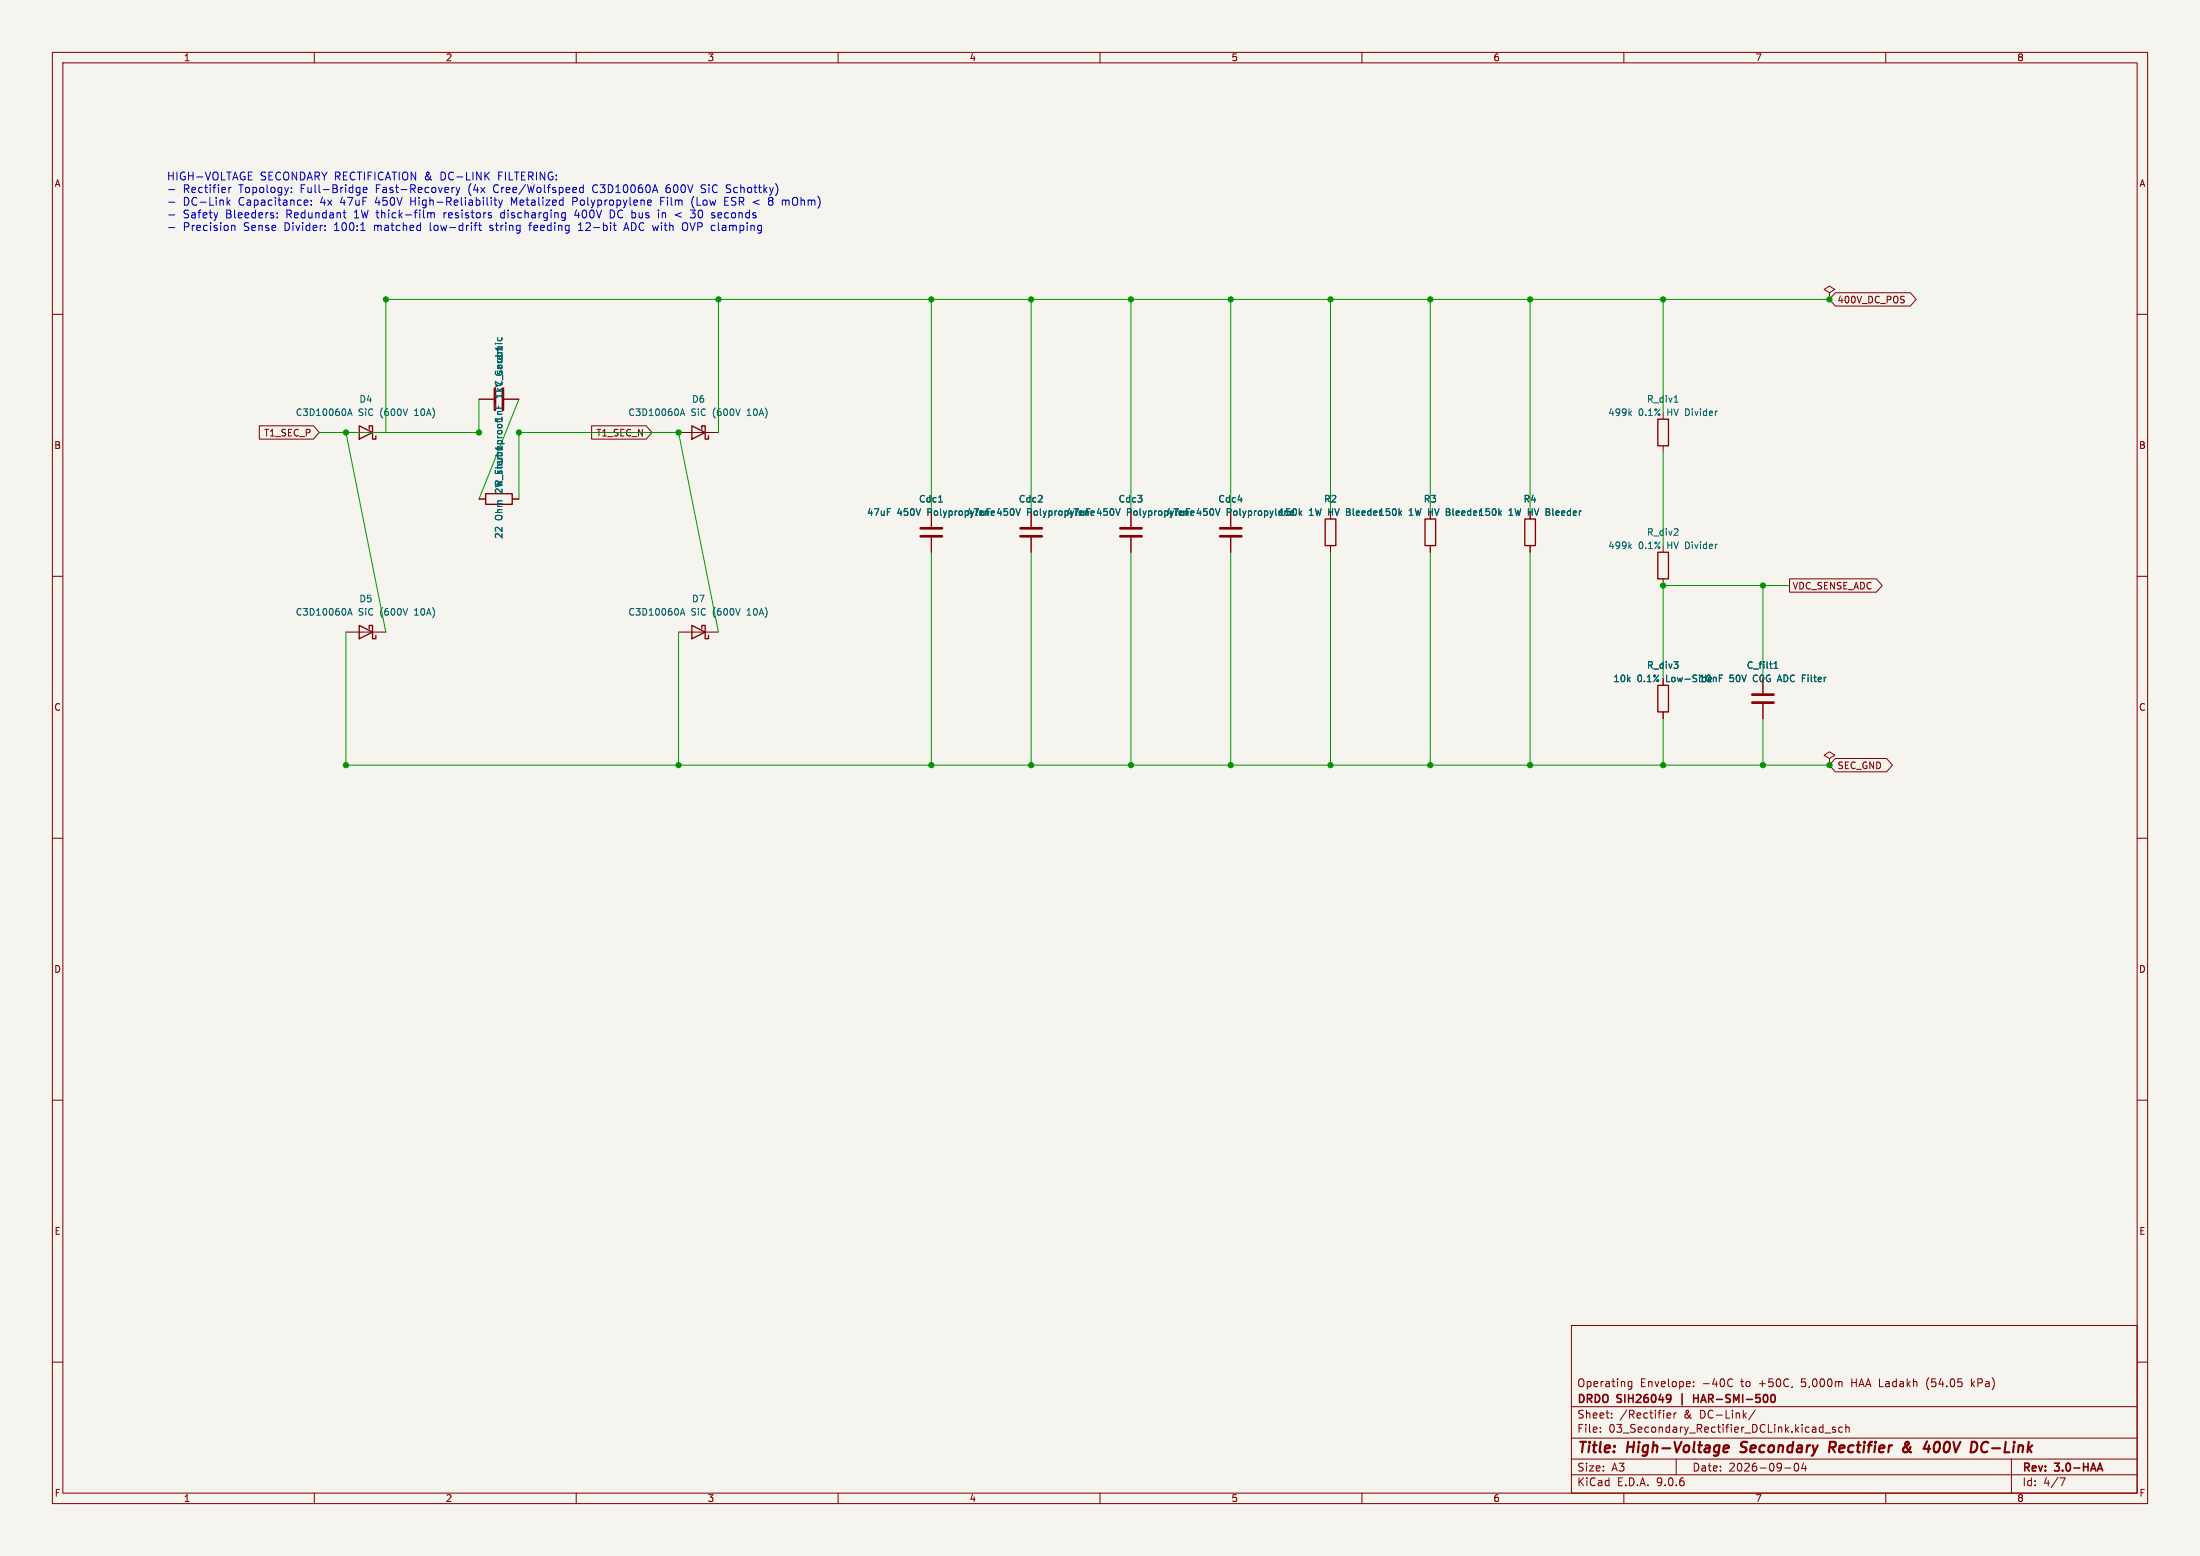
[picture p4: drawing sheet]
(kicad_sch
 (version 20250114)
 (generator "eeschema")
 (generator_version "9.0")
 (paper "A3")
 (title_block
  (title "High-Voltage Secondary Rectifier & 400V DC-Link")
  (date "2026-09-04")
  (rev "3.0-HAA")
  (company "DRDO SIH26049 | HAR-SMI-500")
  (comment 1 "Operating Envelope: -40C to +50C, 5,000m HAA Ladakh (54.05 kPa)"))
 (lib_symbols
  (symbol "Device:C"
  (pin_numbers (hide yes))
  (pin_names
   (offset 0.254))
  (exclude_from_sim no)
  (in_bom yes)
  (on_board yes)
  (property "Reference" "C" (at 0.635 2.54 0) (effects (font (size 1.27 1.27)) (justify left)))
  (property "Value" "C" (at 0.635 -2.54 0) (effects (font (size 1.27 1.27)) (justify left)))
  (property "Footprint" "" (at 0.9652 -3.81 0) (effects (font (size 1.27 1.27)) (hide yes)))
  (property "Datasheet" "~" (at 0 0 0) (effects (font (size 1.27 1.27)) (hide yes)))
  (property "Description" "Unpolarized capacitor" (at 0 0 0) (effects (font (size 1.27 1.27)) (hide yes)))
  (symbol "C_0_1"
   (polyline (pts (xy -2.032 0.762) (xy 2.032 0.762)) (stroke (width 0.508) (type default)) (fill (type none)))
   (polyline (pts (xy -2.032 -0.762) (xy 2.032 -0.762)) (stroke (width 0.508) (type default)) (fill (type none))))
  (symbol "C_1_1"
   (pin passive line (at 0 3.81 270) (length 2.794) (name "~" (effects (font (size 1.27 1.27)))) (number "1" (effects (font (size 1.27 1.27)))))
   (pin passive line (at 0 -3.81 90) (length 2.794) (name "~" (effects (font (size 1.27 1.27)))) (number "2" (effects (font (size 1.27 1.27)))))))
  (symbol "Device:D_Schottky"
  (pin_numbers (hide yes))
  (pin_names
   (offset 1.016) (hide yes))
  (exclude_from_sim no)
  (in_bom yes)
  (on_board yes)
  (property "Reference" "D" (at 0 2.54 0) (effects (font (size 1.27 1.27))))
  (property "Value" "D_Schottky" (at 0 -2.54 0) (effects (font (size 1.27 1.27))))
  (property "Footprint" "" (at 0 0 0) (effects (font (size 1.27 1.27)) (hide yes)))
  (property "Datasheet" "~" (at 0 0 0) (effects (font (size 1.27 1.27)) (hide yes)))
  (property "Description" "Schottky diode" (at 0 0 0) (effects (font (size 1.27 1.27)) (hide yes)))
  (symbol "D_Schottky_0_1"
   (polyline (pts (xy -1.905 0.635) (xy -1.905 1.27) (xy -1.27 1.27) (xy -1.27 -1.27) (xy -0.635 -1.27) (xy -0.635 -0.635)) (stroke (width 0.254) (type default)) (fill (type none)))
   (polyline (pts (xy 1.27 1.27) (xy 1.27 -1.27) (xy -1.27 0) (xy 1.27 1.27)) (stroke (width 0.254) (type default)) (fill (type none)))
   (polyline (pts (xy 1.27 0) (xy -1.27 0)) (stroke (width 0) (type default)) (fill (type none))))
  (symbol "D_Schottky_1_1"
   (pin passive line (at -3.81 0 0) (length 2.54) (name "K" (effects (font (size 1.27 1.27)))) (number "1" (effects (font (size 1.27 1.27)))))
   (pin passive line (at 3.81 0 180) (length 2.54) (name "A" (effects (font (size 1.27 1.27)))) (number "2" (effects (font (size 1.27 1.27)))))))
  (symbol "Device:R"
  (pin_numbers (hide yes))
  (pin_names
   (offset 0))
  (exclude_from_sim no)
  (in_bom yes)
  (on_board yes)
  (property "Reference" "R" (at 2.032 0 90) (effects (font (size 1.27 1.27))))
  (property "Value" "R" (at 0 0 90) (effects (font (size 1.27 1.27))))
  (property "Footprint" "" (at -1.778 0 90) (effects (font (size 1.27 1.27)) (hide yes)))
  (property "Datasheet" "~" (at 0 0 0) (effects (font (size 1.27 1.27)) (hide yes)))
  (property "Description" "Resistor" (at 0 0 0) (effects (font (size 1.27 1.27)) (hide yes)))
  (symbol "R_0_1"
   (rectangle (start -1.016 -2.54) (end 1.016 2.54) (stroke (width 0.254) (type default)) (fill (type none))))
  (symbol "R_1_1"
   (pin passive line (at 0 3.81 270) (length 1.27) (name "~" (effects (font (size 1.27 1.27)))) (number "1" (effects (font (size 1.27 1.27)))))
   (pin passive line (at 0 -3.81 90) (length 1.27) (name "~" (effects (font (size 1.27 1.27)))) (number "2" (effects (font (size 1.27 1.27)))))))
  (symbol "power:PWR_FLAG"
  (power)
  (pin_numbers (hide yes))
  (pin_names
   (offset 0) (hide yes))
  (exclude_from_sim no)
  (in_bom yes)
  (on_board yes)
  (property "Reference" "#FLG" (at 0 1.905 0) (effects (font (size 1.27 1.27)) (hide yes)))
  (property "Value" "PWR_FLAG" (at 0 3.81 0) (effects (font (size 1.27 1.27))))
  (property "Footprint" "" (at 0 0 0) (effects (font (size 1.27 1.27)) (hide yes)))
  (property "Datasheet" "~" (at 0 0 0) (effects (font (size 1.27 1.27)) (hide yes)))
  (property "Description" "Special symbol for telling ERC where power comes from" (at 0 0 0) (effects (font (size 1.27 1.27)) (hide yes)))
  (symbol "PWR_FLAG_0_0"
   (pin power_out line (at 0 0 90) (length 0) (name "~" (effects (font (size 1.27 1.27)))) (number "1" (effects (font (size 1.27 1.27))))))
  (symbol "PWR_FLAG_0_1"
   (polyline (pts (xy 0 0) (xy 0 1.27) (xy -1.016 1.905) (xy 0 2.54) (xy 1.016 1.905) (xy 0 1.27)) (stroke (width 0) (type default)) (fill (type none))))))
 (text "HIGH-VOLTAGE SECONDARY RECTIFICATION & DC-LINK FILTERING:\n- Rectifier Topology: Full-Bridge Fast-Recovery (4x Cree/Wolfspeed C3D10060A 600V SiC Schottky)\n- DC-Link Capacitance: 4x 47uF 450V High-Reliability Metalized Polypropylene Film (Low ESR < 8 mOhm)\n- Safety Bleeders: Redundant 1W thick-film resistors discharging 400V DC bus in < 30 seconds\n- Precision Sense Divider: 100:1 matched low-drift string feeding 12-bit ADC with OVP clamping"
  (exclude_from_sim no)
  (at 31.75 44.45 0)
  (effects (font (size 1.5 1.5)) (justify left bottom)))
 (junction
  (at 66.04 82.55)
  (diameter 1)
  (color 0 0 0 0))
 (junction
  (at 66.04 146.05)
  (diameter 1)
  (color 0 0 0 0))
 (junction
  (at 73.66 57.15)
  (diameter 1)
  (color 0 0 0 0))
 (junction
  (at 91.44 82.55)
  (diameter 1)
  (color 0 0 0 0))
 (junction
  (at 99.06 82.55)
  (diameter 1)
  (color 0 0 0 0))
 (junction
  (at 129.54 82.55)
  (diameter 1)
  (color 0 0 0 0))
 (junction
  (at 129.54 146.05)
  (diameter 1)
  (color 0 0 0 0))
 (junction
  (at 137.16 57.15)
  (diameter 1)
  (color 0 0 0 0))
 (junction
  (at 177.8 57.15)
  (diameter 1)
  (color 0 0 0 0))
 (junction
  (at 177.8 146.05)
  (diameter 1)
  (color 0 0 0 0))
 (junction
  (at 196.85 57.15)
  (diameter 1)
  (color 0 0 0 0))
 (junction
  (at 196.85 146.05)
  (diameter 1)
  (color 0 0 0 0))
 (junction
  (at 215.9 57.15)
  (diameter 1)
  (color 0 0 0 0))
 (junction
  (at 215.9 146.05)
  (diameter 1)
  (color 0 0 0 0))
 (junction
  (at 234.95 57.15)
  (diameter 1)
  (color 0 0 0 0))
 (junction
  (at 234.95 146.05)
  (diameter 1)
  (color 0 0 0 0))
 (junction
  (at 254.0 57.15)
  (diameter 1)
  (color 0 0 0 0))
 (junction
  (at 254.0 146.05)
  (diameter 1)
  (color 0 0 0 0))
 (junction
  (at 273.05 57.15)
  (diameter 1)
  (color 0 0 0 0))
 (junction
  (at 273.05 146.05)
  (diameter 1)
  (color 0 0 0 0))
 (junction
  (at 292.1 57.15)
  (diameter 1)
  (color 0 0 0 0))
 (junction
  (at 292.1 146.05)
  (diameter 1)
  (color 0 0 0 0))
 (junction
  (at 317.5 57.15)
  (diameter 1)
  (color 0 0 0 0))
 (junction
  (at 317.5 111.76)
  (diameter 1)
  (color 0 0 0 0))
 (junction
  (at 317.5 146.05)
  (diameter 1)
  (color 0 0 0 0))
 (junction
  (at 336.55 111.76)
  (diameter 1)
  (color 0 0 0 0))
 (junction
  (at 336.55 146.05)
  (diameter 1)
  (color 0 0 0 0))
 (junction
  (at 349.25 57.15)
  (diameter 1)
  (color 0 0 0 0))
 (junction
  (at 349.25 146.05)
  (diameter 1)
  (color 0 0 0 0))
 (wire
  (pts (xy 60.96 82.55) (xy 66.04 82.55))
  (stroke (width 0) (type default)))
 (wire
  (pts (xy 66.04 82.55) (xy 73.66 120.65))
  (stroke (width 0) (type default)))
 (wire
  (pts (xy 124.46 82.55) (xy 129.54 82.55))
  (stroke (width 0) (type default)))
 (wire
  (pts (xy 129.54 82.55) (xy 137.16 120.65))
  (stroke (width 0) (type default)))
 (wire
  (pts (xy 66.04 82.55) (xy 91.44 82.55))
  (stroke (width 0) (type default)))
 (wire
  (pts (xy 91.44 82.55) (xy 91.44 76.2))
  (stroke (width 0) (type default)))
 (wire
  (pts (xy 99.06 76.2) (xy 91.44 95.25))
  (stroke (width 0) (type default)))
 (wire
  (pts (xy 99.06 95.25) (xy 99.06 82.55))
  (stroke (width 0) (type default)))
 (wire
  (pts (xy 99.06 82.55) (xy 129.54 82.55))
  (stroke (width 0) (type default)))
 (wire
  (pts (xy 73.66 57.15) (xy 137.16 57.15))
  (stroke (width 0) (type default)))
 (wire
  (pts (xy 137.16 57.15) (xy 177.8 57.15))
  (stroke (width 0) (type default)))
 (wire
  (pts (xy 177.8 57.15) (xy 196.85 57.15))
  (stroke (width 0) (type default)))
 (wire
  (pts (xy 196.85 57.15) (xy 215.9 57.15))
  (stroke (width 0) (type default)))
 (wire
  (pts (xy 215.9 57.15) (xy 234.95 57.15))
  (stroke (width 0) (type default)))
 (wire
  (pts (xy 234.95 57.15) (xy 254.0 57.15))
  (stroke (width 0) (type default)))
 (wire
  (pts (xy 254.0 57.15) (xy 273.05 57.15))
  (stroke (width 0) (type default)))
 (wire
  (pts (xy 273.05 57.15) (xy 292.1 57.15))
  (stroke (width 0) (type default)))
 (wire
  (pts (xy 292.1 57.15) (xy 317.5 57.15))
  (stroke (width 0) (type default)))
 (wire
  (pts (xy 317.5 57.15) (xy 349.25 57.15))
  (stroke (width 0) (type default)))
 (wire
  (pts (xy 73.66 82.55) (xy 73.66 57.15))
  (stroke (width 0) (type default)))
 (wire
  (pts (xy 137.16 82.55) (xy 137.16 57.15))
  (stroke (width 0) (type default)))
 (wire
  (pts (xy 177.8 97.79) (xy 177.8 57.15))
  (stroke (width 0) (type default)))
 (wire
  (pts (xy 196.85 97.79) (xy 196.85 57.15))
  (stroke (width 0) (type default)))
 (wire
  (pts (xy 215.9 97.79) (xy 215.9 57.15))
  (stroke (width 0) (type default)))
 (wire
  (pts (xy 234.95 97.79) (xy 234.95 57.15))
  (stroke (width 0) (type default)))
 (wire
  (pts (xy 254.0 97.79) (xy 254.0 57.15))
  (stroke (width 0) (type default)))
 (wire
  (pts (xy 273.05 97.79) (xy 273.05 57.15))
  (stroke (width 0) (type default)))
 (wire
  (pts (xy 292.1 97.79) (xy 292.1 57.15))
  (stroke (width 0) (type default)))
 (wire
  (pts (xy 317.5 78.74) (xy 317.5 57.15))
  (stroke (width 0) (type default)))
 (wire
  (pts (xy 66.04 146.05) (xy 129.54 146.05))
  (stroke (width 0) (type default)))
 (wire
  (pts (xy 129.54 146.05) (xy 177.8 146.05))
  (stroke (width 0) (type default)))
 (wire
  (pts (xy 177.8 146.05) (xy 196.85 146.05))
  (stroke (width 0) (type default)))
 (wire
  (pts (xy 196.85 146.05) (xy 215.9 146.05))
  (stroke (width 0) (type default)))
 (wire
  (pts (xy 215.9 146.05) (xy 234.95 146.05))
  (stroke (width 0) (type default)))
 (wire
  (pts (xy 234.95 146.05) (xy 254.0 146.05))
  (stroke (width 0) (type default)))
 (wire
  (pts (xy 254.0 146.05) (xy 273.05 146.05))
  (stroke (width 0) (type default)))
 (wire
  (pts (xy 273.05 146.05) (xy 292.1 146.05))
  (stroke (width 0) (type default)))
 (wire
  (pts (xy 292.1 146.05) (xy 317.5 146.05))
  (stroke (width 0) (type default)))
 (wire
  (pts (xy 317.5 146.05) (xy 336.55 146.05))
  (stroke (width 0) (type default)))
 (wire
  (pts (xy 336.55 146.05) (xy 349.25 146.05))
  (stroke (width 0) (type default)))
 (wire
  (pts (xy 66.04 120.65) (xy 66.04 146.05))
  (stroke (width 0) (type default)))
 (wire
  (pts (xy 129.54 120.65) (xy 129.54 146.05))
  (stroke (width 0) (type default)))
 (wire
  (pts (xy 177.8 105.41) (xy 177.8 146.05))
  (stroke (width 0) (type default)))
 (wire
  (pts (xy 196.85 105.41) (xy 196.85 146.05))
  (stroke (width 0) (type default)))
 (wire
  (pts (xy 215.9 105.41) (xy 215.9 146.05))
  (stroke (width 0) (type default)))
 (wire
  (pts (xy 234.95 105.41) (xy 234.95 146.05))
  (stroke (width 0) (type default)))
 (wire
  (pts (xy 254.0 105.41) (xy 254.0 146.05))
  (stroke (width 0) (type default)))
 (wire
  (pts (xy 273.05 105.41) (xy 273.05 146.05))
  (stroke (width 0) (type default)))
 (wire
  (pts (xy 292.1 105.41) (xy 292.1 146.05))
  (stroke (width 0) (type default)))
 (wire
  (pts (xy 317.5 137.16) (xy 317.5 146.05))
  (stroke (width 0) (type default)))
 (wire
  (pts (xy 336.55 137.16) (xy 336.55 146.05))
  (stroke (width 0) (type default)))
 (wire
  (pts (xy 317.5 86.36) (xy 317.5 104.14))
  (stroke (width 0) (type default)))
 (wire
  (pts (xy 317.5 111.76) (xy 317.5 129.54))
  (stroke (width 0) (type default)))
 (wire
  (pts (xy 317.5 111.76) (xy 336.55 111.76))
  (stroke (width 0) (type default)))
 (wire
  (pts (xy 336.55 111.76) (xy 336.55 129.54))
  (stroke (width 0) (type default)))
 (wire
  (pts (xy 336.55 111.76) (xy 341.63 111.76))
  (stroke (width 0) (type default)))
 (global_label "T1_SEC_P"
  (shape input)
  (at 60.96 82.55 180)
  (effects (font (size 1.27 1.27)) (justify right)))
 (global_label "T1_SEC_N"
  (shape input)
  (at 124.46 82.55 180)
  (effects (font (size 1.27 1.27)) (justify right)))
 (global_label "400V_DC_POS"
  (shape bidirectional)
  (at 349.25 57.15 0)
  (effects (font (size 1.27 1.27)) (justify left)))
 (global_label "SEC_GND"
  (shape bidirectional)
  (at 349.25 146.05 0)
  (effects (font (size 1.27 1.27)) (justify left)))
 (global_label "VDC_SENSE_ADC"
  (shape output)
  (at 341.63 111.76 0)
  (effects (font (size 1.27 1.27)) (justify left)))
 (symbol
  (lib_id "Device:D_Schottky")
  (at 69.85 82.55 180)
  (unit 1)
  (exclude_from_sim no)
  (in_bom yes)
  (on_board yes)
  (dnp no)
  (property "Reference" "D4" (at 69.85 76.2 0) (effects (font (size 1.27 1.27))))
  (property "Value" "C3D10060A SiC (600V 10A)" (at 69.85 78.74 0) (effects (font (size 1.27 1.27))))
  (property "Footprint" "Package_TO_SOT_THT:TO-220-2_Vertical" (at 69.85 82.55 0) (effects (font (size 1.27 1.27)) (hide yes)))
  (property "Datasheet" "~" (at 69.85 82.55 0) (effects (font (size 1.27 1.27)) (hide yes)))
  (property "Description" "" (at 69.85 82.55 0) (effects (font (size 1.27 1.27)) (hide yes)))
  (pin "1")
  (pin "2"))
 (symbol
  (lib_id "Device:D_Schottky")
  (at 69.85 120.65 180)
  (unit 1)
  (exclude_from_sim no)
  (in_bom yes)
  (on_board yes)
  (dnp no)
  (property "Reference" "D5" (at 69.85 114.3 0) (effects (font (size 1.27 1.27))))
  (property "Value" "C3D10060A SiC (600V 10A)" (at 69.85 116.84 0) (effects (font (size 1.27 1.27))))
  (property "Footprint" "Package_TO_SOT_THT:TO-220-2_Vertical" (at 69.85 120.65 0) (effects (font (size 1.27 1.27)) (hide yes)))
  (property "Datasheet" "~" (at 69.85 120.65 0) (effects (font (size 1.27 1.27)) (hide yes)))
  (property "Description" "" (at 69.85 120.65 0) (effects (font (size 1.27 1.27)) (hide yes)))
  (pin "1")
  (pin "2"))
 (symbol
  (lib_id "Device:D_Schottky")
  (at 133.35 82.55 180)
  (unit 1)
  (exclude_from_sim no)
  (in_bom yes)
  (on_board yes)
  (dnp no)
  (property "Reference" "D6" (at 133.35 76.2 0) (effects (font (size 1.27 1.27))))
  (property "Value" "C3D10060A SiC (600V 10A)" (at 133.35 78.74 0) (effects (font (size 1.27 1.27))))
  (property "Footprint" "Package_TO_SOT_THT:TO-220-2_Vertical" (at 133.35 82.55 0) (effects (font (size 1.27 1.27)) (hide yes)))
  (property "Datasheet" "~" (at 133.35 82.55 0) (effects (font (size 1.27 1.27)) (hide yes)))
  (property "Description" "" (at 133.35 82.55 0) (effects (font (size 1.27 1.27)) (hide yes)))
  (pin "1")
  (pin "2"))
 (symbol
  (lib_id "Device:D_Schottky")
  (at 133.35 120.65 180)
  (unit 1)
  (exclude_from_sim no)
  (in_bom yes)
  (on_board yes)
  (dnp no)
  (property "Reference" "D7" (at 133.35 114.3 0) (effects (font (size 1.27 1.27))))
  (property "Value" "C3D10060A SiC (600V 10A)" (at 133.35 116.84 0) (effects (font (size 1.27 1.27))))
  (property "Footprint" "Package_TO_SOT_THT:TO-220-2_Vertical" (at 133.35 120.65 0) (effects (font (size 1.27 1.27)) (hide yes)))
  (property "Datasheet" "~" (at 133.35 120.65 0) (effects (font (size 1.27 1.27)) (hide yes)))
  (property "Description" "" (at 133.35 120.65 0) (effects (font (size 1.27 1.27)) (hide yes)))
  (pin "1")
  (pin "2"))
 (symbol
  (lib_id "Device:C")
  (at 95.25 76.2 90)
  (unit 1)
  (exclude_from_sim no)
  (in_bom yes)
  (on_board yes)
  (dnp no)
  (property "Reference" "C_snub1" (at 95.25 69.85 0) (effects (font (size 1.27 1.27))))
  (property "Value" "1nF 1kV Ceramic" (at 95.25 72.39 0) (effects (font (size 1.27 1.27))))
  (property "Footprint" "Capacitor_THT:C_Rect_L18.0mm_W11.0mm_P15.00mm_FKS3_FKP3" (at 95.25 76.2 0) (effects (font (size 1.27 1.27)) (hide yes)))
  (property "Datasheet" "~" (at 95.25 76.2 0) (effects (font (size 1.27 1.27)) (hide yes)))
  (property "Description" "" (at 95.25 76.2 0) (effects (font (size 1.27 1.27)) (hide yes)))
  (pin "1")
  (pin "2"))
 (symbol
  (lib_id "Device:R")
  (at 95.25 95.25 90)
  (unit 1)
  (exclude_from_sim no)
  (in_bom yes)
  (on_board yes)
  (dnp no)
  (property "Reference" "R_snub1" (at 95.25 88.9 0) (effects (font (size 1.27 1.27))))
  (property "Value" "22 Ohm 2W Flameproof" (at 95.25 91.44 0) (effects (font (size 1.27 1.27))))
  (property "Footprint" "Resistor_SMD:R_2512_6332Metric" (at 95.25 95.25 0) (effects (font (size 1.27 1.27)) (hide yes)))
  (property "Datasheet" "~" (at 95.25 95.25 0) (effects (font (size 1.27 1.27)) (hide yes)))
  (property "Description" "" (at 95.25 95.25 0) (effects (font (size 1.27 1.27)) (hide yes)))
  (pin "1")
  (pin "2"))
 (symbol
  (lib_id "Device:C")
  (at 177.8 101.6 0)
  (unit 1)
  (exclude_from_sim no)
  (in_bom yes)
  (on_board yes)
  (dnp no)
  (property "Reference" "Cdc1" (at 177.8 95.25 0) (effects (font (size 1.27 1.27))))
  (property "Value" "47uF 450V Polypropylene" (at 177.8 97.79 0) (effects (font (size 1.27 1.27))))
  (property "Footprint" "Capacitor_THT:C_Rect_L18.0mm_W11.0mm_P15.00mm_FKS3_FKP3" (at 177.8 101.6 0) (effects (font (size 1.27 1.27)) (hide yes)))
  (property "Datasheet" "~" (at 177.8 101.6 0) (effects (font (size 1.27 1.27)) (hide yes)))
  (property "Description" "" (at 177.8 101.6 0) (effects (font (size 1.27 1.27)) (hide yes)))
  (pin "1")
  (pin "2"))
 (symbol
  (lib_id "Device:C")
  (at 196.85 101.6 0)
  (unit 1)
  (exclude_from_sim no)
  (in_bom yes)
  (on_board yes)
  (dnp no)
  (property "Reference" "Cdc2" (at 196.85 95.25 0) (effects (font (size 1.27 1.27))))
  (property "Value" "47uF 450V Polypropylene" (at 196.85 97.79 0) (effects (font (size 1.27 1.27))))
  (property "Footprint" "Capacitor_THT:C_Rect_L18.0mm_W11.0mm_P15.00mm_FKS3_FKP3" (at 196.85 101.6 0) (effects (font (size 1.27 1.27)) (hide yes)))
  (property "Datasheet" "~" (at 196.85 101.6 0) (effects (font (size 1.27 1.27)) (hide yes)))
  (property "Description" "" (at 196.85 101.6 0) (effects (font (size 1.27 1.27)) (hide yes)))
  (pin "1")
  (pin "2"))
 (symbol
  (lib_id "Device:C")
  (at 215.9 101.6 0)
  (unit 1)
  (exclude_from_sim no)
  (in_bom yes)
  (on_board yes)
  (dnp no)
  (property "Reference" "Cdc3" (at 215.9 95.25 0) (effects (font (size 1.27 1.27))))
  (property "Value" "47uF 450V Polypropylene" (at 215.9 97.79 0) (effects (font (size 1.27 1.27))))
  (property "Footprint" "Capacitor_THT:C_Rect_L18.0mm_W11.0mm_P15.00mm_FKS3_FKP3" (at 215.9 101.6 0) (effects (font (size 1.27 1.27)) (hide yes)))
  (property "Datasheet" "~" (at 215.9 101.6 0) (effects (font (size 1.27 1.27)) (hide yes)))
  (property "Description" "" (at 215.9 101.6 0) (effects (font (size 1.27 1.27)) (hide yes)))
  (pin "1")
  (pin "2"))
 (symbol
  (lib_id "Device:C")
  (at 234.95 101.6 0)
  (unit 1)
  (exclude_from_sim no)
  (in_bom yes)
  (on_board yes)
  (dnp no)
  (property "Reference" "Cdc4" (at 234.95 95.25 0) (effects (font (size 1.27 1.27))))
  (property "Value" "47uF 450V Polypropylene" (at 234.95 97.79 0) (effects (font (size 1.27 1.27))))
  (property "Footprint" "Capacitor_THT:C_Rect_L18.0mm_W11.0mm_P15.00mm_FKS3_FKP3" (at 234.95 101.6 0) (effects (font (size 1.27 1.27)) (hide yes)))
  (property "Datasheet" "~" (at 234.95 101.6 0) (effects (font (size 1.27 1.27)) (hide yes)))
  (property "Description" "" (at 234.95 101.6 0) (effects (font (size 1.27 1.27)) (hide yes)))
  (pin "1")
  (pin "2"))
 (symbol
  (lib_id "Device:R")
  (at 254.0 101.6 0)
  (unit 1)
  (exclude_from_sim no)
  (in_bom yes)
  (on_board yes)
  (dnp no)
  (property "Reference" "R2" (at 254.0 95.25 0) (effects (font (size 1.27 1.27))))
  (property "Value" "150k 1W HV Bleeder" (at 254.0 97.79 0) (effects (font (size 1.27 1.27))))
  (property "Footprint" "Resistor_THT:R_Axial_DIN0414_L11.9mm_D4.5mm_P15.24mm_Horizontal" (at 254.0 101.6 0) (effects (font (size 1.27 1.27)) (hide yes)))
  (property "Datasheet" "~" (at 254.0 101.6 0) (effects (font (size 1.27 1.27)) (hide yes)))
  (property "Description" "" (at 254.0 101.6 0) (effects (font (size 1.27 1.27)) (hide yes)))
  (pin "1")
  (pin "2"))
 (symbol
  (lib_id "Device:R")
  (at 273.05 101.6 0)
  (unit 1)
  (exclude_from_sim no)
  (in_bom yes)
  (on_board yes)
  (dnp no)
  (property "Reference" "R3" (at 273.05 95.25 0) (effects (font (size 1.27 1.27))))
  (property "Value" "150k 1W HV Bleeder" (at 273.05 97.79 0) (effects (font (size 1.27 1.27))))
  (property "Footprint" "Resistor_THT:R_Axial_DIN0414_L11.9mm_D4.5mm_P15.24mm_Horizontal" (at 273.05 101.6 0) (effects (font (size 1.27 1.27)) (hide yes)))
  (property "Datasheet" "~" (at 273.05 101.6 0) (effects (font (size 1.27 1.27)) (hide yes)))
  (property "Description" "" (at 273.05 101.6 0) (effects (font (size 1.27 1.27)) (hide yes)))
  (pin "1")
  (pin "2"))
 (symbol
  (lib_id "Device:R")
  (at 292.1 101.6 0)
  (unit 1)
  (exclude_from_sim no)
  (in_bom yes)
  (on_board yes)
  (dnp no)
  (property "Reference" "R4" (at 292.1 95.25 0) (effects (font (size 1.27 1.27))))
  (property "Value" "150k 1W HV Bleeder" (at 292.1 97.79 0) (effects (font (size 1.27 1.27))))
  (property "Footprint" "Resistor_THT:R_Axial_DIN0414_L11.9mm_D4.5mm_P15.24mm_Horizontal" (at 292.1 101.6 0) (effects (font (size 1.27 1.27)) (hide yes)))
  (property "Datasheet" "~" (at 292.1 101.6 0) (effects (font (size 1.27 1.27)) (hide yes)))
  (property "Description" "" (at 292.1 101.6 0) (effects (font (size 1.27 1.27)) (hide yes)))
  (pin "1")
  (pin "2"))
 (symbol
  (lib_id "Device:R")
  (at 317.5 82.55 0)
  (unit 1)
  (exclude_from_sim no)
  (in_bom yes)
  (on_board yes)
  (dnp no)
  (property "Reference" "R_div1" (at 317.5 76.2 0) (effects (font (size 1.27 1.27))))
  (property "Value" "499k 0.1% HV Divider" (at 317.5 78.74 0) (effects (font (size 1.27 1.27))))
  (property "Footprint" "Resistor_THT:R_Axial_DIN0414_L11.9mm_D4.5mm_P15.24mm_Horizontal" (at 317.5 82.55 0) (effects (font (size 1.27 1.27)) (hide yes)))
  (property "Datasheet" "~" (at 317.5 82.55 0) (effects (font (size 1.27 1.27)) (hide yes)))
  (property "Description" "" (at 317.5 82.55 0) (effects (font (size 1.27 1.27)) (hide yes)))
  (pin "1")
  (pin "2"))
 (symbol
  (lib_id "Device:R")
  (at 317.5 107.95 0)
  (unit 1)
  (exclude_from_sim no)
  (in_bom yes)
  (on_board yes)
  (dnp no)
  (property "Reference" "R_div2" (at 317.5 101.6 0) (effects (font (size 1.27 1.27))))
  (property "Value" "499k 0.1% HV Divider" (at 317.5 104.14 0) (effects (font (size 1.27 1.27))))
  (property "Footprint" "Resistor_THT:R_Axial_DIN0414_L11.9mm_D4.5mm_P15.24mm_Horizontal" (at 317.5 107.95 0) (effects (font (size 1.27 1.27)) (hide yes)))
  (property "Datasheet" "~" (at 317.5 107.95 0) (effects (font (size 1.27 1.27)) (hide yes)))
  (property "Description" "" (at 317.5 107.95 0) (effects (font (size 1.27 1.27)) (hide yes)))
  (pin "1")
  (pin "2"))
 (symbol
  (lib_id "Device:R")
  (at 317.5 133.35 0)
  (unit 1)
  (exclude_from_sim no)
  (in_bom yes)
  (on_board yes)
  (dnp no)
  (property "Reference" "R_div3" (at 317.5 127.0 0) (effects (font (size 1.27 1.27))))
  (property "Value" "10k 0.1% Low-Side" (at 317.5 129.54 0) (effects (font (size 1.27 1.27))))
  (property "Footprint" "Resistor_THT:R_Axial_DIN0414_L11.9mm_D4.5mm_P15.24mm_Horizontal" (at 317.5 133.35 0) (effects (font (size 1.27 1.27)) (hide yes)))
  (property "Datasheet" "~" (at 317.5 133.35 0) (effects (font (size 1.27 1.27)) (hide yes)))
  (property "Description" "" (at 317.5 133.35 0) (effects (font (size 1.27 1.27)) (hide yes)))
  (pin "1")
  (pin "2"))
 (symbol
  (lib_id "Device:C")
  (at 336.55 133.35 0)
  (unit 1)
  (exclude_from_sim no)
  (in_bom yes)
  (on_board yes)
  (dnp no)
  (property "Reference" "C_filt1" (at 336.55 127.0 0) (effects (font (size 1.27 1.27))))
  (property "Value" "10nF 50V C0G ADC Filter" (at 336.55 129.54 0) (effects (font (size 1.27 1.27))))
  (property "Footprint" "Capacitor_SMD:C_0805_2012Metric" (at 336.55 133.35 0) (effects (font (size 1.27 1.27)) (hide yes)))
  (property "Datasheet" "~" (at 336.55 133.35 0) (effects (font (size 1.27 1.27)) (hide yes)))
  (property "Description" "" (at 336.55 133.35 0) (effects (font (size 1.27 1.27)) (hide yes)))
  (pin "1")
  (pin "2"))
 (symbol
  (lib_id "power:PWR_FLAG")
  (at 349.25 57.15 0)
  (unit 1)
  (exclude_from_sim no)
  (in_bom yes)
  (on_board yes)
  (dnp no)
  (property "Reference" "#PWR0105" (at 349.25 57.15 0) (effects (font (size 1.27 1.27)) (hide yes)))
  (property "Value" "PWR_FLAG" (at 349.25 57.15 0) (effects (font (size 1.27 1.27)) (hide yes)))
  (property "Footprint" "" (at 349.25 57.15 0) (effects (font (size 1.27 1.27)) (hide yes)))
  (property "Datasheet" "~" (at 349.25 57.15 0) (effects (font (size 1.27 1.27)) (hide yes)))
  (property "Description" "" (at 349.25 57.15 0) (effects (font (size 1.27 1.27)) (hide yes)))
  (pin "1"))
 (symbol
  (lib_id "power:PWR_FLAG")
  (at 349.25 146.05 0)
  (unit 1)
  (exclude_from_sim no)
  (in_bom yes)
  (on_board yes)
  (dnp no)
  (property "Reference" "#PWR0106" (at 349.25 146.05 0) (effects (font (size 1.27 1.27)) (hide yes)))
  (property "Value" "PWR_FLAG" (at 349.25 146.05 0) (effects (font (size 1.27 1.27)) (hide yes)))
  (property "Footprint" "" (at 349.25 146.05 0) (effects (font (size 1.27 1.27)) (hide yes)))
  (property "Datasheet" "~" (at 349.25 146.05 0) (effects (font (size 1.27 1.27)) (hide yes)))
  (property "Description" "" (at 349.25 146.05 0) (effects (font (size 1.27 1.27)) (hide yes)))
  (pin "1"))
 (sheet_instances
  (path ""
   (page "4"))))
